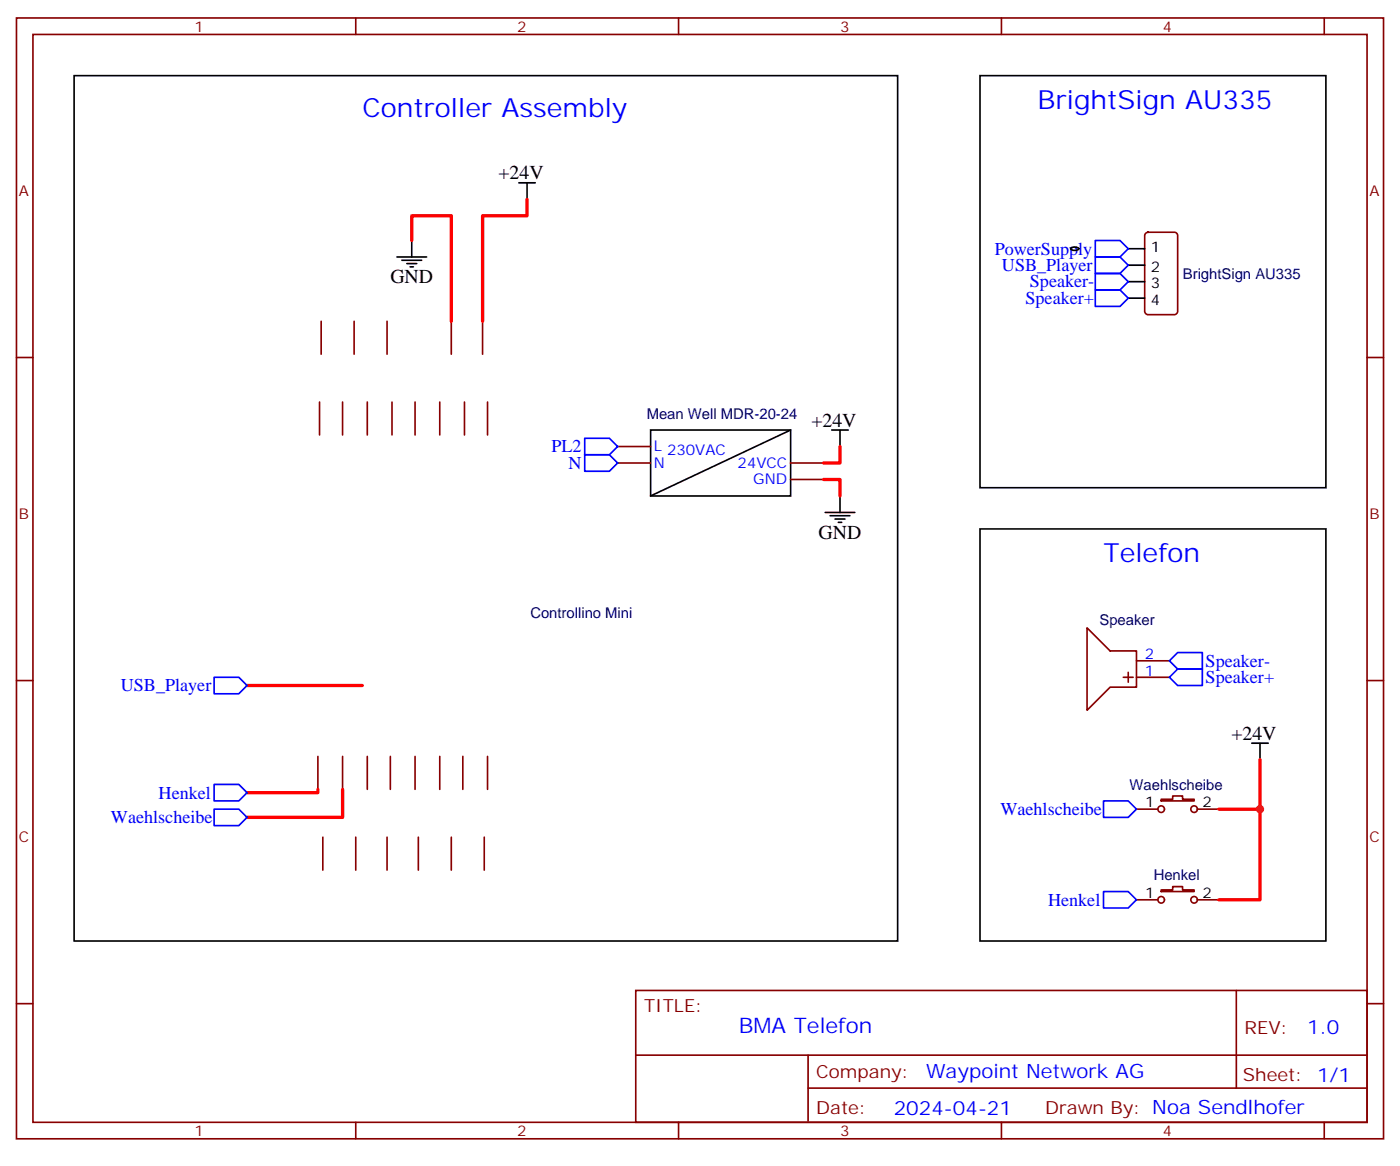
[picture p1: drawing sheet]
<svg xmlns="http://www.w3.org/2000/svg" width="300mm" height="250mm" viewBox="0 0 300 250" stroke-linecap="round" stroke-linejoin="round" font-family="sans-serif">
<g fill="none" stroke="#870000" stroke-width=".35">
<path d="M3.5 3.8h292.8v239.9h-292.8zM7.1 7.4h285.7v232.8h-285.7zM76.2 3.8v3.6M145.3 3.8v3.6M214.5 3.8v3.6M283.6 3.8v3.6M245.4 49.9l.5-.2h5.6a.71 .71 0 0 1 .7 .7v16.2a.76 .76 0 0 1-.7 .7h-5.6a.76 .76 0 0 1-.7-.7v-16.2zM3.5 76.5h3.6M68.8 68.8v7M75.8 68.8v7M82.9 68.8v7M96.7 68.8v7"/>
<path d="M103.4 68.8v7M292.8 76.5h3.5M68.4 86v7.1M73.4 86v7.1M78.7 86v7.1M84 86v7.1M88.9 86v7.1M94.2 86v7.1M99.5 86v7.1M104.4 86v7.1M132.3 99.1h7M132.3 95.6h7"/>
<path d="M169.3 99.1h7.1M169.3 102.6h7.1M232.8 134.4l5 4.9h5.6v7.8h-5.6l-5 4.9zM3.5 145.7h3.6M240.6 145h2.1M241.7 143.9v2.1M243.4 145h7.1M243.4 141.4h7.1M292.8 145.7h3.5M68.1 161.9v7M69.1 179.2v7M73.4 161.9v7"/>
<path d="M76.2 179.2v7M78.7 161.9v7M82.9 179.2v7M83.6 161.9v7M88.9 161.9v7M89.6 179.2v7M94.2 161.9v7M96.7 179.2v7M99.1 161.9v7M103.7 179.2v7M104.4 161.9v7M243.4 173.2h4.6"/>
<path d="M248.7 171.1h2.5v-.7h2.1v.7h2.5v.3h-7.1zM256.5 173.2h4.6M243.4 192.6h4.6M248.7 190.5h2.5v-.7h2.1v.7h2.5v.3h-7.1zM256.5 192.6h4.6M3.5 214.8h3.6M136.2 212h156.6v28.2h-156.6zM264.8 212v20.9M292.8 214.8h3.5M136.2 225.8h156.5M173.1 232.9h119.6M173.1 225.8v14.1"/>
<path d="M76.2 240.2v3.5M145.3 240.2v3.5M214.5 240.2v3.5M283.6 240.2v3.5"/>
<circle cx="248.7" cy="173.2" r=".71"/>
<circle cx="255.8" cy="173.2" r=".71"/>
<circle cx="248.7" cy="192.6" r=".71"/>
<circle cx="255.8" cy="192.6" r=".71"/>
</g>
<g fill="none" stroke="#000" stroke-width=".35">
<path d="M15.9 16.2h176.4v185.2h-176.4zM209.9 16.2h74.1v88.2h-74.1zM111.1 39.1h3.6M112.9 39.1v3.6M85 55h6.4M86.1 55.7h4.2M87.1 56.4h2.2M87.8 57.1h.7M88.2 51.5v3.5M229.4 53.1l.8-.2 .6 .1 .3 .2a1.28 1.28 0 0 1-1.8 0zM241.7 53.2h3.5M241.7 56.8h3.5"/>
<path d="M241.7 60.3h3.5M241.7 63.8h3.5M139.3 92h30v14.2h-30zM169.3 92l-30 14.2M178.2 92h3.5M179.9 92v3.6M176.7 109.7h6.4M177.8 110.4h4.2M178.9 111.1h2.1M179.6 111.8h.7M179.9 106.2v3.5M209.9 113.2h74.1v88.2h-74.1z"/>
<path d="M268.1 159.1h3.5M269.9 159.1v3.5"/>
</g>
<path d="M88.2 51.5v-5.3h8.5v22.6M112.9 42.7v3.5h-9.5v22.6M179.9 95.6v3.5h-3.5M176.4 102.6h3.5v3.6M52.9 146.7h24.7M68.1 168.9v.8h-15.2M73.4 168.9v6h-20.5M269.9 162.6v10.6h-8.8M269.9 173.2v19.4h-8.8" fill="none" stroke="#f00" stroke-width=".71"/>
<g fill="none" stroke="#00f" stroke-width=".35">
<path d="M234.6 51.5h5.3l1.8 1.7-1.8 1.8h-5.3zM234.6 55h5.3l1.8 1.8-1.8 1.7h-5.3zM234.6 58.5h5.3l1.8 1.8-1.8 1.8h-5.3zM234.6 62.1h5.3l1.8 1.7-1.8 1.8h-5.3zM125.2 93.8h5.3l1.8 1.8-1.8 1.7h-5.3zM125.2 97.3h5.3l1.8 1.8-1.8 1.8h-5.3zM45.9 145h5.3l1.7 1.7-1.7 1.8h-5.3zM250.5 141.4l1.7-1.7h5.3v3.5h-5.3zM250.5 145l1.7-1.8h5.3v3.5h-5.3zM45.9 167.9h5.3l1.7 1.8-1.7 1.7h-5.3zM45.9 173.2h5.3l1.7 1.7-1.7 1.8h-5.3zM236.4 171.4h5.3l1.7 1.8-1.7 1.7h-5.3z"/>
<path d="M236.4 190.8h5.3l1.7 1.8-1.7 1.7h-5.3z"/>
</g>
<circle cx="269.9" cy="173.2" r=".88" fill="#c00"/>
<g font-size="5.6" fill="#00f">
<text x="222.2" y="23.2">BrightSign AU335</text>
<text x="77.6" y="25">Controller Assembly</text>
<text x="236.4" y="120.3">Telefon</text>
</g>
<text font-size="4.6" fill="#00f" x="158.3" y="221">BMA Telefon</text>
<g font-size="4.2">
<text x="106.8" y="38.4">+24V</text>
<text x="83.6" y="60.6">GND</text>
<text x="173.8" y="91.3">+24V</text>
<text x="175.3" y="115.3">GND</text>
<text x="263.8" y="158.4">+24V</text>
</g>
<g font-size="4.2" fill="#00f">
<text x="280" y="221.2">1.0</text>
<text x="198.3" y="230.8">Waypoint Network AG</text>
<text x="191.4" y="238.6">2024-04-21</text>
</g>
<g font-size="3.9" fill="#00f">
<text x="213.1" y="54.5">PowerSupply</text>
<text x="214.6" y="58">USB_Player</text>
<text x="219.7" y="65.1">Speaker+</text>
<text x="220.6" y="61.5">Speaker-</text>
<text x="118.1" y="96.8">PL2</text>
<text x="121.7" y="100.3">N</text>
<text x="258.2" y="142.7">Speaker-</text>
<text x="25.9" y="148">USB_Player</text>
<text x="258.2" y="146.3">Speaker+</text>
<text x="34" y="170.9">Henkel</text>
<text x="23.8" y="176.2">Waehlscheibe</text>
<text x="214.3" y="174.5">Waehlscheibe</text>
<text x="224.5" y="193.9">Henkel</text>
</g>
<g font-size="3.9" fill="#800">
<text x="137.9" y="216.6">TITLE:</text>
<text x="266.6" y="221.2">REV:</text>
<text x="174.8" y="230.8">Company:</text>
<text x="266.2" y="231.4">Sheet: 1/1</text>
<text x="174.8" y="238.4">Date:</text>
<text x="223.9" y="238.5">Drawn By: Noa Sendlhofer</text>
</g>
<g font-size="3.2" fill="#800">
<text x="41.6" y="6.8">1</text>
<text x="110.8" y="6.8">2</text>
<text x="179.9" y="6.8">3</text>
<text x="249.1" y="6.8">4</text>
<text x="4.1" y="41.9">A</text>
<text x="293.3" y="41.9">A</text>
<text x="4.1" y="111.1">B</text>
<text x="293.3" y="111.1">B</text>
<text x="4.1" y="180.2">C</text>
<text x="293.3" y="180.2">C</text>
<text x="41.6" y="243.2">1</text>
<text x="110.8" y="243.2">2</text>
<text x="179.9" y="243.2">3</text>
<text x="249.1" y="243.2">4</text>
</g>
<g font-size="3.2">
<text x="246.5" y="53.9">1</text>
<text x="246.5" y="58.2">2</text>
<text x="246.5" y="61.7">3</text>
<text x="246.5" y="65.2">4</text>
<text x="245.3" y="172.8">1</text>
<text x="257.5" y="172.8">2</text>
<text x="245.3" y="192.2">1</text>
<text x="257.5" y="192.2">2</text>
</g>
<g font-size="3.2" fill="#000080">
<text x="253.4" y="59.6">BrightSign AU335</text>
<text x="138.5" y="89.6">Mean Well MDR-20-24</text>
<text x="113.6" y="132.3">Controllino Mini</text>
<text x="235.5" y="133.7">Speaker</text>
<text x="242" y="169">Waehlscheibe</text>
<text x="247.1" y="188.4">Henkel</text>
</g>
<g font-size="3.2" fill="#00f">
<text x="140.1" y="96.6">L 230VAC</text>
<text x="140.1" y="100.2">N</text>
<text x="158" y="100.2">24VCC</text>
<text x="161.3" y="103.7">GND</text>
<text x="245.2" y="141.1">2</text>
<text x="245.2" y="144.6">1</text>
</g>
</svg>
